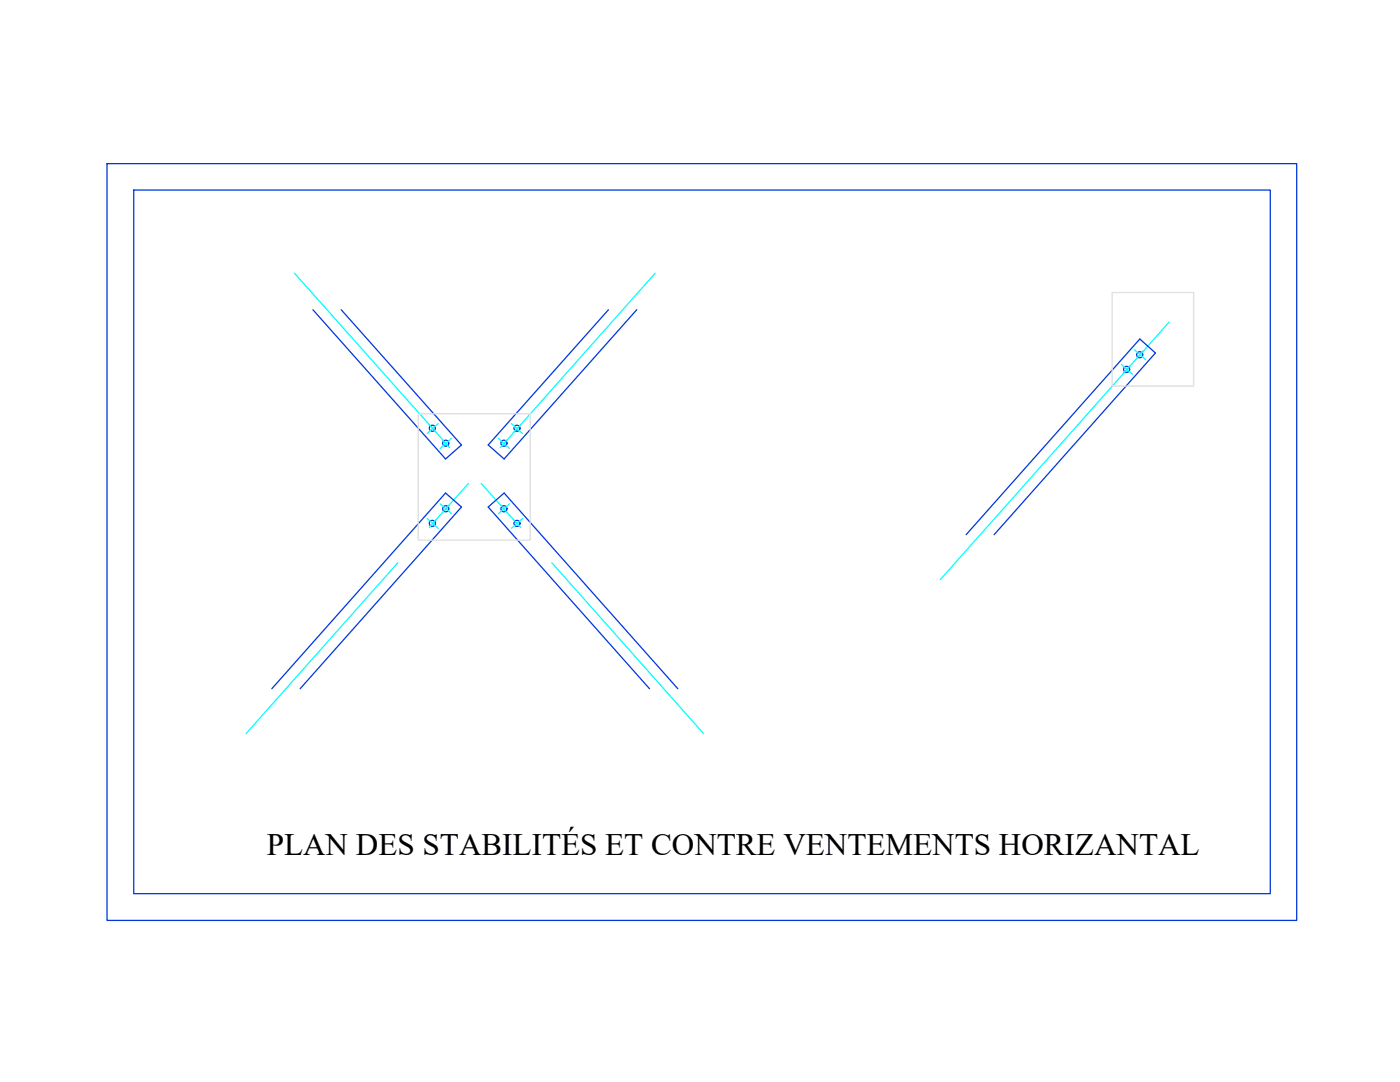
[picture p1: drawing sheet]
<svg xmlns="http://www.w3.org/2000/svg" width="279mm" height="216mm" viewBox="0 0 279 216" stroke-linecap="round" stroke-linejoin="round" font-family="sans-serif">
<!-- layer: Axes -->
<path d="M58.8 54.5l30.2 34M130.8 54.5l-30.3 34M233.3 64.3l-45.6 51.3M93.5 96.5l-7.1 7.8M96 96.5l7.1 7.8M79.4 112.3l-30.3 34.1M110.1 112.3l30.3 34.1" fill="none" stroke="#0ff" stroke-width=".25"/>
<!-- layer: V stabilite -->
<path d="M62.4 61.8l26.5 29.8 3.2-2.8-24-27M121.4 61.8l-24 27 3.2 2.8 26.5-29.8M192.8 106.7l34.7-39.1 3.1 2.8-32.2 36.3M54.3 137.4l34.6-39 3.2 2.8-32.2 36.2M129.6 137.4l-32.2-36.2 3.2-2.8 34.7 39" fill="none" stroke="#0037dd" stroke-width=".25"/>
<!-- layer: 9 -->
<g fill="none" stroke="#0037dd" stroke-width=".25">
<path d="M21.4 32.7h237.4v151h-237.4zM26.7 37.9h226.8v140.4h-226.8z"/>
<circle cx="224.8" cy="73.7" r=".6"/>
<circle cx="227.4" cy="70.8" r=".6"/>
<circle cx="86.3" cy="85.5" r=".6"/>
<circle cx="89" cy="88.4" r=".6"/>
<circle cx="100.6" cy="88.4" r=".6"/>
<circle cx="103.2" cy="85.5" r=".6"/>
<circle cx="86.3" cy="104.4" r=".6"/>
<circle cx="89" cy="101.5" r=".6"/>
<circle cx="100.6" cy="101.5" r=".6"/>
<circle cx="103.2" cy="104.4" r=".6"/>
</g>
<!-- layer: ACHURE -->
<g fill="none" stroke="#0ff" stroke-width=".25">
<path d="M223.8 72.7l2.2 2M225.6 72.9l-1.4 1.6M226.4 69.8l2.2 2M228.2 70l-1.4 1.6M85.7 84.7l1.4 1.6M87.5 84.5l-2.3 2M88.3 87.7l1.4 1.6M90.1 87.5l-2.3 2M99.5 87.5l2.2 2M101.2 87.7l-1.4 1.6M102.1 84.5l2.2 2M103.9 84.7l-1.5 1.6"/>
<path d="M85.2 103.5l2.3 1.9M87.1 103.6l-1.4 1.6M87.8 100.5l2.3 2M89.7 100.7l-1.4 1.6M99.8 100.7l1.4 1.6M101.7 100.5l-2.2 2M102.4 103.6l1.5 1.6M104.3 103.5l-2.2 1.9"/>
</g>
<!-- layer: platewG -->
<path d="M222 58.4h16.2v18.6h-16.2zM83.5 82.6h22.3v25.2h-22.3z" fill="none" stroke="#dcdcdc" stroke-width=".25"/>
<text font-size="6.2" x="53.2" y="170.5">PLAN DES STABILITÉS ET CONTRE VENTEMENTS HORIZANTAL</text>
</svg>
